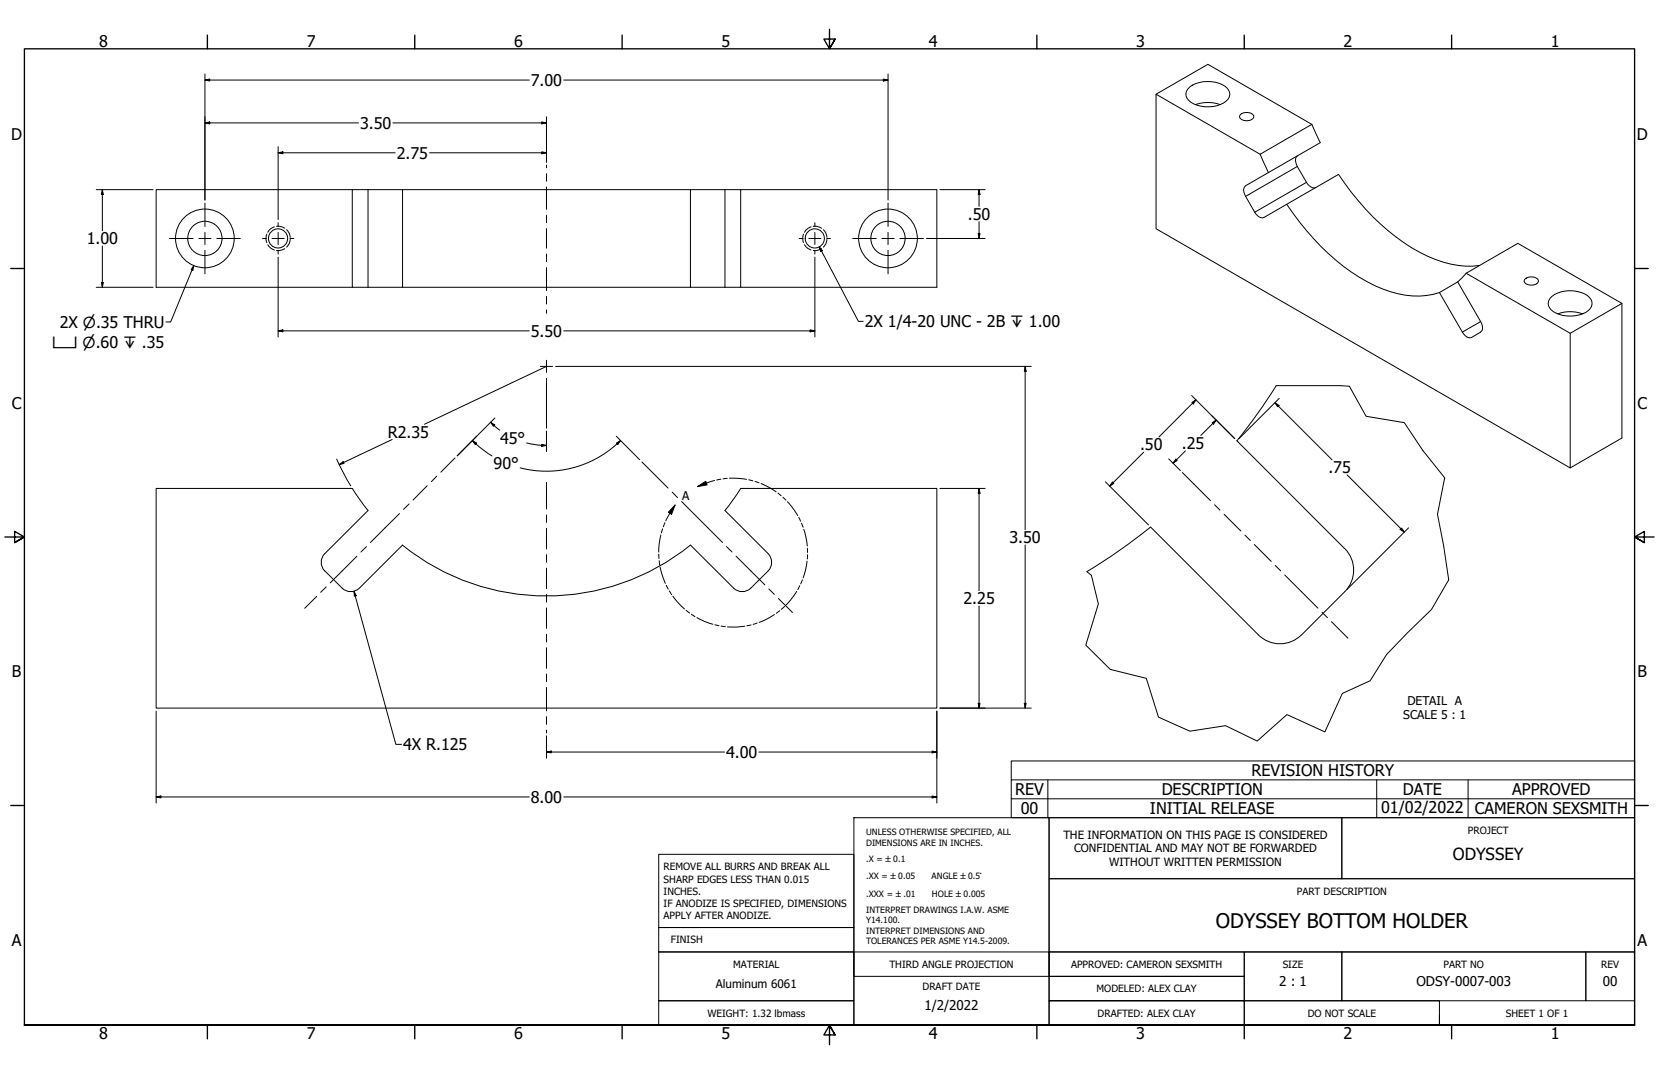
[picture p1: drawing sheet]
<svg xmlns="http://www.w3.org/2000/svg" width="864mm" height="559mm" viewBox="0 0 864 559" stroke-linecap="round" stroke-linejoin="round" font-family="sans-serif">
<!-- layer: Visible (ANSI) -->
<g fill="none" stroke="#000" stroke-width=".52">
<path d="M602 49l27-16 54 32M619 45a16 16 0 0 1 21 2 5 5 0 0 1-5 7 15 15 0 0 1-17-3 4 4 0 0 1 1-6zM622 54l6-1 7 1M646 60a5 5 0 0 1 7 0 4 4 0 0 1-4 3 4 4 0 0 1-4-3zM683 65l4 9-39 23-1 2 1 3 6 9 2 2h1l40-22a115 115 0 0 0 50 44 46 46 0 0 0 23 3M683 65l-27 15M183 99h-102v50h102M192 99h18v50h-18M192 99h-9v50h9M192 99v50M210 99h149M377 99h-18v50h18"/>
<path d="M377 99h9v50h-9M377 99v50M386 99h102v50h-102M656 80l4 10M656 80l-54-31v70l215 124v-70l-54-31M675 81l-1 2 1 2 5 10 2 2 3 1M670 106a110 110 0 0 0 54 46 41 41 0 0 0 25 0M210 149h149M749 152l10-5 12 20 1 4-1 1-5 4h-2l-1-1zM763 142l-4 5M763 142l27-15 54 31v70l-27 15M794 145a5 5 0 0 1 7 1 4 4 0 0 1-7 1z"/>
<path d="M808 154a16 16 0 0 1 20 2 6 6 0 0 1-6 8 15 15 0 0 1-15-4 4 4 0 0 1 1-6zM844 158l-27 15M811 163l5-1h4l4 1M664 201h34M664 201l-10 14-10 14M644 229l56 56a16 16 0 0 1 0 23M599 274l-16 12-17 11M599 274l56 56a16 16 0 0 0 22 0M169 288a6 6 0 0 0 0 9M169 288l23-22-9-12h-102v114h407v-114h-102l-9 12 23 22M209 284a119 119 0 0 0 150 0l23 22a6 6 0 0 0 9 0l9-9a6 6 0 0 0 0-9M210 284l-23 22a6 6 0 0 1-9 0l-9-9"/>
<path d="M700 308l-22 22"/>
<circle cx="107" cy="124" r="9"/>
<circle cx="107" cy="124" r="15"/>
<circle cx="145" cy="124" r="5"/>
<circle cx="424" cy="124" r="5"/>
<circle cx="462" cy="124" r="9"/>
<circle cx="462" cy="124" r="15"/>
</g>
<!-- layer: Visible Narrow (ANSI) -->
<path d="M675 87l-27 15M680 95l-27 15M771 167l-10 6" fill="none" stroke="#000" stroke-width=".52"/>
<!-- layer: Hidden Narrow (ANSI) -->
<g fill="none" stroke="#000" stroke-width=".52">
<path d="M143 118l-2 1-2 2M144 118h2l2 1M149 120l1 1 1 3M422 118l-1 1-2 2M423 118h2l3 1M429 120l1 1v3M139 122l-1 2 1 2M139 127l2 2 2 1M148 129l-2 1h-2M151 125l-1 2-1 2M418 122v2v2M419 127l2 2 1 1"/>
<path d="M428 129l-3 1h-2M430 125v2l-1 2"/>
</g>
<!-- layer: Break Line (ANSI) -->
<path d="M698 201h4l9 16 20 3 10 14 11 15-4 19 4 16 2 18-9 15-23 24-9 13-14 7-9 20-20-9-16 14-16-8-19 2-16-7-6-20-19-5-13-12 7-22-4-15-2-2" fill="none" stroke="#000" stroke-width=".52"/>
<!-- layer: Detail Boundary (ANSI) -->
<g fill="none" stroke="#000" stroke-width=".52">
<path d="M363 253l4-3 1 2zM372 250l-9 3M375 249l-2 1M379 249h-3M380 249h9M390 250h2M393 251h2M396 252l8 4M405 257l2 1M408 259l1 1M344 278l-1 9M345 275l-1 2"/>
<path d="M346 272l-1 2M351 263l-1 5-2-1zM351 263l-4 8M410 261l5 7M416 269l1 2M417 272l1 2M418 275l2 9M343 288v3M343 292v2M344 295l2 9M420 292l-2 9M420 285v2"/>
<path d="M420 289v2M347 305l1 2M348 307l2 2M350 310l6 7M357 318l2 1M360 320l2 1M403 320l-8 4M406 318l-2 1M408 316l-1 1M415 308l-6 7M416 305l-1 2M418 302l-1 2"/>
<path d="M363 321l8 4M372 325l2 1M375 326h3M388 326h-9M391 325l-2 1M394 324l-2 1"/>
</g>
<g fill="#000">
<path d="M363 253l4-3 1 2z" fill-rule="evenodd"/>
<path d="M351 263l-1 5-2-1z" fill-rule="evenodd"/>
</g>
<!-- layer: Border (ANSI) -->
<g fill="none" stroke="#000" stroke-width=".7">
<path d="M108 18v7M216 18v7M324 18v7M432 15v10l-3-5h6l-3 5 3-5M540 18v7M648 18v7M756 18v7M6 140h7M851 140h7M3 279h10l-5-3v6l5-3-5 3M861 279h-10l5-3v6l-5-3 5 3M6 419h7"/>
<path d="M851 419h7M13 533v-508h838v508h-838h838M108 533v8M216 533v8M324 533v8M435 538l-3-5 3 5h-6l3-5v11M540 533v8M648 533v8M756 533v8"/>
</g>
<!-- layer: Title (ANSI) -->
<g fill="none" stroke="#000" stroke-width=".52">
<path d="M444 425h102v108h-102zM546 425h152v32h-152zM698 425h153v32h-153zM343 444h101v39h-101zM546 457h305v38h-305zM343 483h101v12h-101zM343 495h101v26h-101zM444 495h102v13h-102zM546 495h102v13h-102h102v13h-102v12h102v-12h-102zM648 495h50v26h-50zM698 495h127v26h-127zM825 495h26v26h-26z"/>
<path d="M343 521h101v12h-101zM648 521h101v12h-101zM851 521v12h-102v-5"/>
</g>
<!-- layer: Symbol (ANSI) -->
<path d="M101 138l-1 3v-1zM101 138l-12 30h-3M426 128l2 2-1 1zM426 128l21 39h2M526 406v-10h325v10M526 416h325M545 406v19M717 406v19M764 406v19M851 406h-325v10M851 406v19h-325v-9" fill="none" stroke="#000" stroke-width=".52"/>
<!-- layer: Dimension (ANSI) -->
<g fill="none" stroke="#000" stroke-width=".52">
<path d="M107 38v66M462 38v66M107 42l2-1v1zM107 42h169M293 42h169M460 41l2 1h-2zM107 64l2-1v1zM107 64h80M145 80l2-1v1zM145 80h61M145 76v38M205 64h79"/>
<path d="M224 80h60M282 79l2 1h-2zM282 63l2 1h-2zM284 61v23M50 99h30M53 99l1 2h-1zM53 99v21M489 99h24M510 99v2h-1zM510 99v8M510 115v9M53 128v21"/>
<path d="M145 134v41M424 134v41M482 124h31M509 122h1v2zM50 149h30M53 147h1l-1 2zM145 172h2v1zM145 172h131M293 172h131M422 172h2l-2 1zM284 191l-63 30M289 191h248"/>
<path d="M534 191v2h-1zM534 191v85M255 220l3 1-1 1zM255 220l5 4M258 217l-20 20 10-10M620 206l23 22M620 209l3-1-2 2zM623 208l-20 19M631 220l2-1-1 2zM633 219l-8 8M664 210l2 1-1 1zM664 210l29 29"/>
<path d="M666 207l-21 21M175 239l8 14M204 229l-27 13M246 229l2 2h-1zM246 229l10 8M274 230l8 2M282 231l2 1h-2zM282 232h2M284 224v11M321 227l12 12M321 231l2-2-1 2zM323 229a55 55 0 0 1-52 14"/>
<path d="M595 235l-17 18M608 239l6 6M612 239l1 1-2 1zM617 235l-6 6M177 242l2-2v1zM489 254h24M510 254v3h-1zM510 254v53M575 251l23 22M579 251l1 1-2 1zM701 247l30 30M729 275h1l1 2z"/>
<path d="M733 275l-32 32M534 284v84M184 308l1 2h-1zM184 308l22 79h3M510 315v53M81 370v48M488 370v48M489 368h48M509 366h1v2zM533 366h1v2zM284 391h3v1zM284 383v11"/>
<path d="M284 391h93M395 391h93M485 391h3l-3 1zM81 415l3-1v1zM81 415h195M293 415h195M485 414l3 1h-3z"/>
</g>
<g fill="#000">
<path d="M107 42l2-1v1z" fill-rule="evenodd"/>
<path d="M460 41l2 1h-2z" fill-rule="evenodd"/>
<path d="M107 64l2-1v1z" fill-rule="evenodd"/>
<path d="M145 80l2-1v1z" fill-rule="evenodd"/>
<path d="M282 63l2 1h-2z" fill-rule="evenodd"/>
<path d="M282 79l2 1h-2z" fill-rule="evenodd"/>
<path d="M53 99l1 2h-1z" fill-rule="evenodd"/>
<path d="M510 99v2h-1z" fill-rule="evenodd"/>
<path d="M509 122h1v2z" fill-rule="evenodd"/>
<path d="M53 147h1l-1 2z" fill-rule="evenodd"/>
<path d="M145 172h2v1z" fill-rule="evenodd"/>
<path d="M422 172h2l-2 1z" fill-rule="evenodd"/>
<path d="M534 191v2h-1z" fill-rule="evenodd"/>
<path d="M620 209l3-1-2 2z" fill-rule="evenodd"/>
<path d="M664 210l2 1-1 1z" fill-rule="evenodd"/>
<path d="M246 229l2 2h-1z" fill-rule="evenodd"/>
<path d="M255 220l3 1-1 1z" fill-rule="evenodd"/>
<path d="M282 231l2 1h-2z" fill-rule="evenodd"/>
<path d="M321 231l2-2-1 2z" fill-rule="evenodd"/>
<path d="M612 239l1 1-2 1z" fill-rule="evenodd"/>
<path d="M631 220l2-1-1 2z" fill-rule="evenodd"/>
<path d="M177 242l2-2v1z" fill-rule="evenodd"/>
<path d="M510 254v3h-1z" fill-rule="evenodd"/>
<path d="M579 251l1 1-2 1z" fill-rule="evenodd"/>
<path d="M729 275h1l1 2z" fill-rule="evenodd"/>
<path d="M184 308l1 2h-1z" fill-rule="evenodd"/>
<path d="M509 366h1v2z" fill-rule="evenodd"/>
<path d="M533 366h1v2z" fill-rule="evenodd"/>
<path d="M284 391h3v1z" fill-rule="evenodd"/>
<path d="M485 391h3l-3 1z" fill-rule="evenodd"/>
<path d="M81 415l3-1v1z" fill-rule="evenodd"/>
<path d="M485 414l3 1h-3z" fill-rule="evenodd"/>
</g>
<!-- layer: Center Mark (ANSI) -->
<g fill="none" stroke="#000" stroke-width=".52">
<path d="M107 106v12M145 116v2M424 116v2M462 106v12M88 124h13M104 124h6M107 121v6M107 130v12M113 124h12M137 124h2M142 124h6M145 121v6"/>
<path d="M145 130v2M151 124h2M416 124h2M421 124h6M424 121v6M424 130v2M430 124h2M444 124h12M459 124h6M462 121v6M462 130v12M468 124h13"/>
<path d="M281 191h7M284 187v7M284 197v26"/>
</g>
<!-- layer: Centerline (ANSI) -->
<g fill="none" stroke="#000" stroke-width=".52">
<path d="M284 86v1M284 90v4M284 97v12M284 112v4M284 119v10M284 132v4M284 139v12M284 154v4M284 161v2M237 238l-8 8M222 253l-7 7M227 248l-2 3"/>
<path d="M284 251v14M334 240l14 14M350 256l3 3M616 246l14 14M208 267l-15 15M213 262l-3 3M284 268v4M284 275v11M355 261l21 21M632 263l3 2M637 268l9 8M648 278l3 3"/>
<path d="M186 289l-14 14M191 284l-3 3M284 289v4M284 296v10M378 284l3 3M383 289l15 15M653 283l9 9M664 294l3 3M669 299l17 17M165 310l-6 6M170 305l-3 3M284 309v4"/>
<path d="M284 316v11M400 306l3 3M405 311l7 8M688 319l3 2M284 330v4M284 337v11M693 323l9 9M284 351v4M284 358v12M284 373v4M284 380v1"/>
</g>
<!-- layer: Symbol (ANSI) -->
<g fill="#000">
<path d="M426 128l2 2-1 1z" fill-rule="evenodd"/>
<path d="M101 138l-1 3v-1z" fill-rule="evenodd"/>
</g>
<text font-size="10.5" x="633" y="483">ODYSSEY BOTTOM HOLDER</text>
<text font-size="8.7" x="756" y="448">ODYSSEY</text>
<g font-size="8.4">
<text x="52" y="24">8</text>
<text x="160" y="24">7</text>
<text x="268" y="24">6</text>
<text x="376" y="24">5</text>
<text x="483" y="24">4</text>
<text x="591" y="24">3</text>
<text x="699" y="24">2</text>
<text x="807" y="24">1</text>
<text x="276" y="45">7.00</text>
<text x="187" y="67">3.50</text>
<text x="6" y="73">D</text>
<text x="852" y="73">D</text>
<text x="207" y="83">2.75</text>
<text x="504" y="114">.50</text>
<text x="45" y="127">1.00</text>
<text x="31" y="171">2X ⌀.35 THRU</text>
<text x="450" y="170">2X 1/4-20 UNC - 2B ↧ 1.00</text>
<text x="276" y="175">5.50</text>
<text x="6" y="213">C</text>
<text x="852" y="213">C</text>
<text x="202" y="228">R2.35</text>
<text x="260" y="231">45°</text>
<text x="615" y="234">.25</text>
<text x="593" y="234">.50</text>
<text x="257" y="244">90°</text>
<text x="692" y="246">.75</text>
<text x="526" y="283">3.50</text>
<text x="502" y="314">2.25</text>
<text x="6" y="352">B</text>
<text x="852" y="352">B</text>
<text x="210" y="390">4X R.125</text>
<text x="378" y="394">4.00</text>
<text x="651" y="404">REVISION HISTORY</text>
<text x="528" y="414">REV</text>
<text x="605" y="414">DESCRIPTION</text>
<text x="730" y="414">DATE</text>
<text x="787" y="414">APPROVED</text>
<text x="276" y="418">8.00</text>
<text x="531" y="424">00</text>
<text x="599" y="424">INITIAL RELEASE</text>
<text x="719" y="423">01/02/2022</text>
<text x="768" y="424">CAMERON SEXSMITH</text>
<text x="6" y="492">A</text>
<text x="852" y="492">A</text>
<text x="52" y="541">8</text>
<text x="160" y="541">7</text>
<text x="268" y="541">6</text>
<text x="376" y="541">5</text>
<text x="483" y="541">4</text>
<text x="591" y="541">3</text>
<text x="699" y="541">2</text>
<text x="807" y="541">1</text>
</g>
<text font-size="7.9" x="27" y="181">⌴ ⌀.60 ↧ .35</text>
<g font-size="7">
<text x="666" y="513">2 : 1</text>
<text x="737" y="513">ODSY-0007-003</text>
<text x="834" y="513">00</text>
<text x="481" y="525">1/2/2022</text>
</g>
<g font-size="6.3">
<text x="355" y="260">A</text>
<text x="733" y="367">DETAIL A</text>
<text x="731" y="374">SCALE 5 : 1</text>
</g>
<text font-size="6.1" x="373" y="514">Aluminum 6061</text>
<g font-size="5.9">
<text x="554" y="436">THE INFORMATION ON THIS PAGE IS CONSIDERED</text>
<text x="559" y="443">CONFIDENTIAL AND MAY NOT BE FORWARDED</text>
<text x="577" y="451">WITHOUT WRITTEN PERMISSION</text>
</g>
<g font-size="5.2">
<text x="764" y="434">PROJECT</text>
<text x="345" y="453">REMOVE ALL BURRS AND BREAK ALL</text>
<text x="345" y="459">SHARP EDGES LESS THAN 0.015</text>
<text x="345" y="465">INCHES.</text>
<text x="675" y="465">PART DESCRIPTION</text>
<text x="345" y="472">IF ANODIZE IS SPECIFIED, DIMENSIONS</text>
<text x="345" y="478">APPLY AFTER ANODIZE.</text>
<text x="349" y="491">FINISH</text>
<text x="382" y="504">MATERIAL</text>
<text x="463" y="504">THIRD ANGLE PROJECTION</text>
<text x="558" y="504">APPROVED: CAMERON SEXSMITH</text>
<text x="668" y="504">SIZE</text>
<text x="751" y="504">PART NO</text>
<text x="834" y="504">REV</text>
<text x="480" y="515">DRAFT DATE</text>
<text x="571" y="516">MODELED: ALEX CLAY</text>
<text x="368" y="529">WEIGHT: 1.32 lbmass</text>
<text x="571" y="529">DRAFTED: ALEX CLAY</text>
<text x="681" y="529">DO NOT SCALE</text>
<text x="784" y="529">SHEET 1 OF 1</text>
</g>
<g font-size="4.5">
<text x="451" y="435">UNLESS OTHERWISE SPECIFIED, ALL</text>
<text x="451" y="440">DIMENSIONS ARE IN INCHES.</text>
<text x="451" y="449">.X = ±0.1</text>
<text x="451" y="458">.XX = ±0.05</text>
<text x="485" y="458">ANGLE ±0.5°</text>
<text x="451" y="467">.XXX = ±.01</text>
<text x="485" y="467">HOLE ±0.005</text>
<text x="451" y="475">INTERPRET DRAWINGS I.A.W. ASME</text>
<text x="451" y="480">Y14.100.</text>
<text x="451" y="486">INTERPRET DIMENSIONS AND</text>
<text x="451" y="491">TOLERANCES PER ASME Y14.5-2009.</text>
</g>
</svg>
